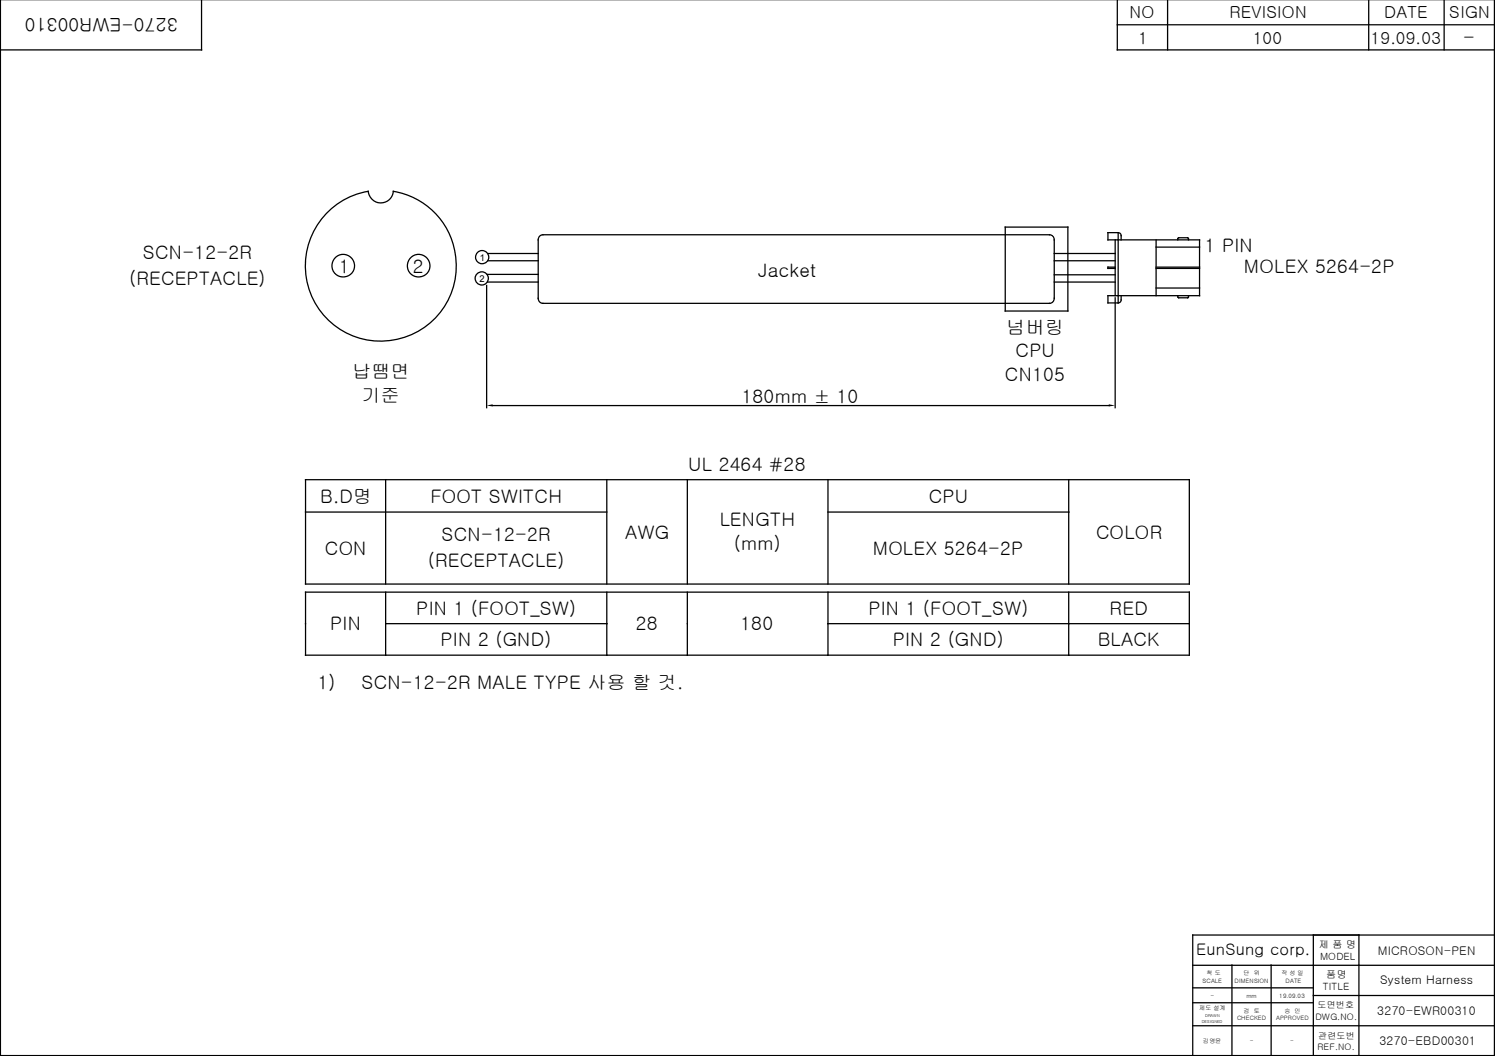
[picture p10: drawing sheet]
<svg xmlns="http://www.w3.org/2000/svg" width="297mm" height="210mm" viewBox="0 0 297 210" stroke-linecap="round" stroke-linejoin="round" font-family="sans-serif">
<g fill="none" stroke="#000" stroke-width=".25">
<path d="M.1 -.1v209.9h296.8v-209.9M40 -.1v10h-39.9M222 -.1v10h74.9M232 -.1v10M271.9 -.1v10M286.9 -.1v10M222 4.9h74.9M65.3 41.9a14.8 14.8 0 0 1 7.9-3.9 2.51 2.51 0 0 0 2.4 2.3 2.51 2.51 0 0 0 2.5-2.3 15 15 0 0 1 11.5 20.4 15 15 0 0 1-22.3 6.8 15 15 0 0 1-2-23.3zM96.7 56.7v24.3M96.8 54.5h10.1M96.9 56.1h10M96.9 51.8h10"/>
<path d="M96.9 50.4h10M107.2 47l.7-.3h100.6a.96 .96 0 0 1 1 1v11.6a.96 .96 0 0 1-1 1h-100.6a.96 .96 0 0 1-1-1v-11.6zM199.7 45.1h12.5v16.7h-12.5zM209.5 51.8h12.1M209.5 50.4h12.1M209.5 56.1h12.1M209.5 54.6h12.1M221.6 53.1h-1.5v.3h1.5M221.6 47.7v11.1M221.6 59.2v21.8M222.2 46.2a.58 .58 0 0 1 .6 .6v.9M222.2 46.2h-2.1v1.5h18.2v11.1h-18.2v1.4h2.1"/>
<path d="M222.2 46.2v14M222.8 58.8v.8a.58 .58 0 0 1-.6 .6M229.7 49.1h8.6M229.7 53.4h8.6M229.7 53.1h8.6M229.7 57.2h8.6M229.7 47.7v11.1M234 58.8l.2 .4h1.8l.1-.4M234 47.7l.2-.4h1.8l.1 .4M60.7 95.3h175.6v20.8h-175.6zM76.6 95.3v20.8M97.9 80.6h122.4"/>
<path d="M120.6 95.3v20.8M136.6 95.3v20.8M164.5 95.3v20.8M212.3 95.3v20.8M60.7 117.7h175.6v12.5h-175.6zM60.7 101.8h59.9M76.6 117.7v12.5M120.6 117.7v12.5M136.6 117.7v12.5M164.5 117.7v12.5M164.5 101.8h47.8M212.3 117.7v12.5"/>
<path d="M76.6 124h44M164.5 124h71.8M237 196.4h23.9M237 199.3h23.9M237 191.9h59.9M244.8 191.9v17.9M252.6 191.9v17.9M260.9 185.9v23.9M260.9 197.9h36M270 185.9v23.9M296.9 185.9h-59.9v23.9M237 203.9h59.9"/>
<circle cx="68.2" cy="52.8" r="2.25"/>
<circle cx="83.2" cy="52.8" r="2.25"/>
<circle cx="95.7" cy="55.3" r="1.31"/>
<circle cx="95.8" cy="51.1" r="1.32"/>
</g>
<path d="M96.7 80.6l1.2-.2v.4zM220.3 80.4l1.3 .2-1.3 .2z" fill="#000"/>
<g font-size="3.7">
<text x="35.3" y="3.6" transform="rotate(-180 35.3 3.6)">3270-EWR00310</text>
<text x="290.7" y="8.8">-</text>
<text x="28.4" y="51.6">SCN-12-2R</text>
<text x="239.4" y="50.1">1 PIN</text>
<text x="25.7" y="56.6">(RECEPTACLE)</text>
<text x="67.3" y="54.2">1</text>
<text x="82" y="54.2">2</text>
<text x="150.6" y="55">Jacket</text>
<text x="247.1" y="54.2">MOLEX 5264-2P</text>
<text x="200" y="66.4">넘버링</text>
<text x="201.8" y="71">CPU</text>
<text x="70" y="75.1">납땜면</text>
<text x="199.6" y="75.7">CN105</text>
<text x="71.9" y="79.9">기준</text>
<text x="147.3" y="80">180mm ± 10</text>
<text x="136.7" y="93.6">UL 2464 #28</text>
<text x="63.6" y="99.9">B.D명</text>
<text x="85.5" y="99.9">FOOT SWITCH</text>
<text x="184.6" y="99.9">CPU</text>
<text x="87.7" y="107.6">SCN-12-2R</text>
<text x="124.2" y="107.1">AWG</text>
<text x="143" y="104.5">LENGTH</text>
<text x="217.8" y="107.1">COLOR</text>
<text x="64.5" y="110.3">CON</text>
<text x="85" y="112.6">(RECEPTACLE)</text>
<text x="145.8" y="109.4">(mm)</text>
<text x="173.4" y="110.3">MOLEX 5264-2P</text>
<text x="65.6" y="125.3">PIN</text>
<text x="82.7" y="122.2">PIN 1 (FOOT_SW)</text>
<text x="126.3" y="125.3">28</text>
<text x="147.1" y="125.3">180</text>
<text x="172.6" y="122.2">PIN 1 (FOOT_SW)</text>
<text x="220.5" y="122.2">RED</text>
<text x="87.5" y="128.5">PIN 2 (GND)</text>
<text x="177.4" y="128.5">PIN 2 (GND)</text>
<text x="218.1" y="128.5">BLACK</text>
<text x="63.1" y="137">1)</text>
<text x="71.8" y="137">SCN-12-2R MALE TYPE 사용 할 것.</text>
</g>
<g font-size="3.3">
<text x="224.5" y="3.7">NO</text>
<text x="244.3" y="3.7">REVISION</text>
<text x="275" y="3.7">DATE</text>
<text x="288" y="3.7">SIGN</text>
<text x="226.1" y="8.7">1</text>
<text x="248.9" y="8.7">100</text>
<text x="272.3" y="8.7">19.09.03</text>
</g>
<text font-size="3.2" x="237.7" y="189.8">EunSung corp.</text>
<g font-size="2.4">
<text x="273.7" y="189.8">MICROSON-PEN</text>
<text x="274.2" y="195.6">System Harness</text>
<text x="273.6" y="201.8">3270-EWR00310</text>
<text x="274.1" y="207.7">3270-EBD00301</text>
</g>
<g font-size="2">
<text x="262" y="188.4">제 품 명</text>
<text x="262.3" y="190.9">MODEL</text>
<text x="262.8" y="196.9">TITLE</text>
<text x="263.5" y="194.4">품명</text>
</g>
<g font-size="1.9">
<text x="95.3" y="51.8">1</text>
<text x="95.2" y="56">2</text>
</g>
<g font-size="1.8">
<text x="261.4" y="202.7">DWG.NO.</text>
<text x="261.8" y="200.4">도면번호</text>
<text x="261.8" y="208.6">REF.NO.</text>
<text x="261.9" y="206.4">관련도번</text>
</g>
<g font-size="1.2">
<text x="238.9" y="195.3">SCALE</text>
<text x="239.7" y="193.8">척 도</text>
<text x="245.3" y="195.3">DIMENSION</text>
<text x="247.1" y="193.8">단</text>
<text x="249.1" y="193.8">위</text>
<text x="254.6" y="193.8">작 성 일</text>
<text x="255.4" y="195.3">DATE</text>
<text x="238.3" y="200.8">제도 설계</text>
<text x="240.5" y="198.3">-</text>
<text x="245.8" y="202.8">CHECKED</text>
<text x="247.1" y="201.4">검</text>
<text x="247.6" y="198.3">mm</text>
<text x="249.1" y="201.4">토</text>
<text x="253.6" y="202.8">APPROVED</text>
<text x="254.2" y="198.3">19.09.03</text>
<text x="255.2" y="201.4">승</text>
<text x="257.2" y="201.4">인</text>
<text x="239" y="207.3">김영윤</text>
<text x="248.3" y="207.3">-</text>
<text x="256.4" y="207.3">-</text>
</g>
<g font-size=".8">
<text x="238.8" y="203.4">DESIGNED</text>
<text x="239.4" y="202.2">DRAWN</text>
</g>
</svg>
